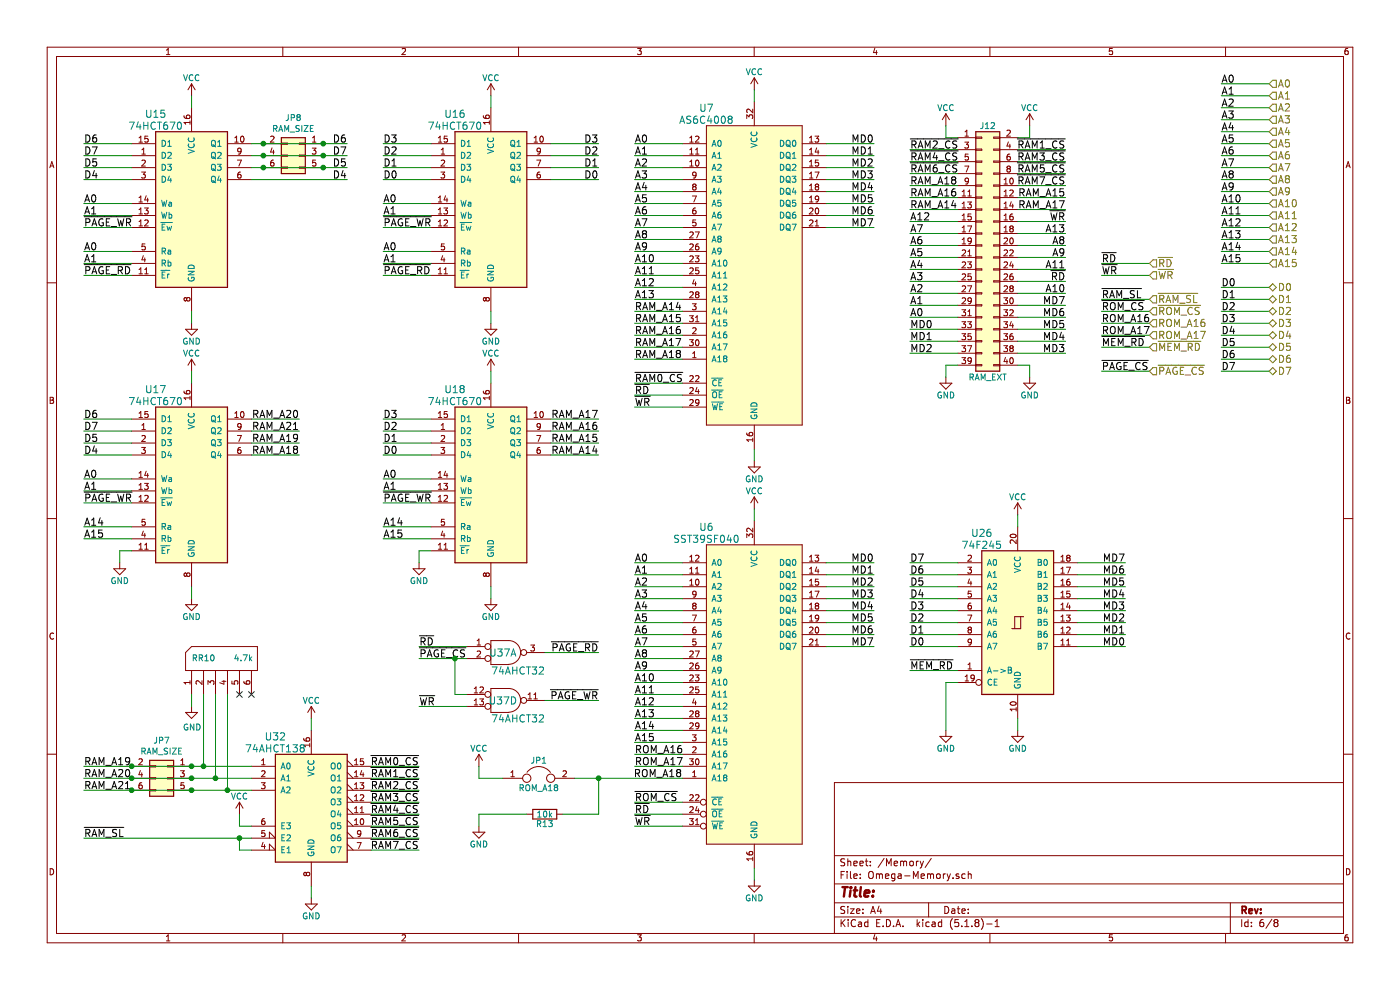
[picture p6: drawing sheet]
EESchema Schematic File Version 4
EELAYER 30 0
EELAYER END
$Descr A4 11693 8268
encoding utf-8
Sheet 6 8
Title ""
Date ""
Rev ""
Comp ""
Comment1 ""
Comment2 ""
Comment3 ""
Comment4 ""
$EndDescr
$Comp
L 74xx:74LS670 U17
U 1 1
P 1600 4000
F 0 "U17" H 1300 4750 60  0000 C CNN
F 1 "74HCT670" H 1300 4650 60  0000 C CNN
F 2 "My_Components:IC_DIP16_300" H 1600 4050 60  0001 C CNN
F 3 "" H 1600 4050 60  0000 C CNN
	1    1600 4000
	1    0    0    -1  
$EndComp
Text Label 5000 3800 2    60   ~ 0
RAM_A14
Text Label 5000 3700 2    60   ~ 0
RAM_A15
Text Label 5000 3600 2    60   ~ 0
RAM_A16
Text Label 5000 3500 2    60   ~ 0
RAM_A17
Text Label 700  4000 0    60   ~ 0
A0
Text Label 700  4100 0    60   ~ 0
A1
Text Label 700  4200 0    60   ~ 0
~PAGE_WR
Text Label 700  4400 0    60   ~ 0
A14
Text Label 700  4500 0    60   ~ 0
A15
$Comp
L power:GND #PWR070
U 1 1
P 1000 4700
F 0 "#PWR070" H 1000 4450 50  0001 C CNN
F 1 "GND" H 1000 4550 50  0000 C CNN
F 2 "" H 1000 4700 50  0000 C CNN
F 3 "" H 1000 4700 50  0000 C CNN
	1    1000 4700
	1    0    0    -1  
$EndComp
$Comp
L 74xx:74LS670 U15
U 1 1
P 1600 1700
F 0 "U15" H 1300 2450 60  0000 C CNN
F 1 "74HCT670" H 1300 2350 60  0000 C CNN
F 2 "My_Components:IC_DIP16_300" H 1600 1750 60  0001 C CNN
F 3 "" H 1600 1750 60  0000 C CNN
	1    1600 1700
	1    0    0    -1  
$EndComp
Text Label 3200 1500 0    60   ~ 0
D0
Text Label 3200 1400 0    60   ~ 0
D1
Text Label 3200 1300 0    60   ~ 0
D2
Text Label 3200 1200 0    60   ~ 0
D3
Text Label 700  1700 0    60   ~ 0
A0
Text Label 700  1800 0    60   ~ 0
A1
Text Label 700  1900 0    60   ~ 0
~PAGE_WR
Text Label 700  2100 0    60   ~ 0
A0
Text Label 700  2200 0    60   ~ 0
A1
Text Label 700  2300 0    60   ~ 0
~PAGE_RD
$Comp
L my_components:AS6C4008 U7
U 1 1
P 6300 2300
AR Path="/5BEB180B" Ref="U7"  Part="1" 
AR Path="/5BD9D8C5/5BEB180B" Ref="U7"  Part="1" 
F 0 "U7" H 5900 3700 60  0000 C CNN
F 1 "AS6C4008" H 5900 3600 60  0000 C CNN
F 2 "My_Components:IC_DIP32_600" H 6300 2300 60  0001 C CNN
F 3 "" H 6300 2300 60  0000 C CNN
	1    6300 2300
	1    0    0    -1  
$EndComp
Text Label 5300 3200 0    60   ~ 0
~RAM0_CS
Text Label 5300 3300 0    60   ~ 0
~RD
Text Label 5300 3400 0    60   ~ 0
~WR
Text Label 5300 1200 0    60   ~ 0
A0
Text Label 5300 1300 0    60   ~ 0
A1
Text Label 5300 1400 0    60   ~ 0
A2
Text Label 5300 1500 0    60   ~ 0
A3
Text Label 5300 1600 0    60   ~ 0
A4
Text Label 5300 1700 0    60   ~ 0
A5
Text Label 5300 1800 0    60   ~ 0
A6
Text Label 5300 1900 0    60   ~ 0
A7
Text Label 5300 2000 0    60   ~ 0
A8
Text Label 5300 2100 0    60   ~ 0
A9
Text Label 5300 2200 0    60   ~ 0
A10
Text Label 5300 2300 0    60   ~ 0
A11
Text Label 5300 2400 0    60   ~ 0
A12
Text Label 5300 2500 0    60   ~ 0
A13
Text Label 5300 2600 0    60   ~ 0
RAM_A14
Text Label 5300 2700 0    60   ~ 0
RAM_A15
Text Label 5300 2800 0    60   ~ 0
RAM_A16
Text Label 5300 2900 0    60   ~ 0
RAM_A17
Text Label 5300 3000 0    60   ~ 0
RAM_A18
$Comp
L Omega-Mainboard-rescue:SST39SF040-my_components U6
U 1 1
P 6300 5800
F 0 "U6" H 5900 7200 60  0000 C CNN
F 1 "SST39SF040" H 5900 7100 60  0000 C CNN
F 2 "My_Components:IC_DIP32_600" H 6300 5800 60  0001 C CNN
F 3 "" H 6300 5800 60  0000 C CNN
	1    6300 5800
	1    0    0    -1  
$EndComp
Text Label 5300 4700 0    60   ~ 0
A0
Text Label 5300 4800 0    60   ~ 0
A1
Text Label 5300 4900 0    60   ~ 0
A2
Text Label 5300 5000 0    60   ~ 0
A3
Text Label 5300 5100 0    60   ~ 0
A4
Text Label 5300 5200 0    60   ~ 0
A5
Text Label 5300 5300 0    60   ~ 0
A6
Text Label 5300 5400 0    60   ~ 0
A7
Text Label 5300 5500 0    60   ~ 0
A8
Text Label 5300 5600 0    60   ~ 0
A9
Text Label 5300 5700 0    60   ~ 0
A10
Text Label 5300 5800 0    60   ~ 0
A11
Text Label 5300 5900 0    60   ~ 0
A12
Text Label 5300 6000 0    60   ~ 0
A13
Text Label 5300 6800 0    60   ~ 0
~RD
Text Label 5300 6900 0    60   ~ 0
~WR
Text Label 5300 6700 0    60   ~ 0
~ROM_CS
Text Label 5300 6100 0    60   ~ 0
A14
Text Label 5300 6200 0    60   ~ 0
A15
Text Label 5300 6300 0    60   ~ 0
ROM_A16
Text Label 5300 6400 0    60   ~ 0
ROM_A17
Text Label 5700 6500 2    60   ~ 0
ROM_A18
$Comp
L 74xx:74LS670 U18
U 1 1
P 4100 4000
F 0 "U18" H 3800 4750 60  0000 C CNN
F 1 "74HCT670" H 3800 4650 60  0000 C CNN
F 2 "My_Components:IC_DIP16_300" H 4100 4050 60  0001 C CNN
F 3 "" H 4100 4050 60  0000 C CNN
	1    4100 4000
	1    0    0    -1  
$EndComp
Text Label 3200 4000 0    60   ~ 0
A0
Text Label 3200 4100 0    60   ~ 0
A1
Text Label 3200 4200 0    60   ~ 0
~PAGE_WR
Text Label 3200 4400 0    60   ~ 0
A14
Text Label 3200 4500 0    60   ~ 0
A15
$Comp
L power:GND #PWR071
U 1 1
P 3500 4700
F 0 "#PWR071" H 3500 4450 50  0001 C CNN
F 1 "GND" H 3500 4550 50  0000 C CNN
F 2 "" H 3500 4700 50  0000 C CNN
F 3 "" H 3500 4700 50  0000 C CNN
	1    3500 4700
	1    0    0    -1  
$EndComp
$Comp
L 74xx:74LS670 U16
U 1 1
P 4100 1700
F 0 "U16" H 3800 2450 60  0000 C CNN
F 1 "74HCT670" H 3800 2350 60  0000 C CNN
F 2 "My_Components:IC_DIP16_300" H 4100 1750 60  0001 C CNN
F 3 "" H 4100 1750 60  0000 C CNN
	1    4100 1700
	1    0    0    -1  
$EndComp
Text Label 3200 1700 0    60   ~ 0
A0
Text Label 3200 1800 0    60   ~ 0
A1
Text Label 3200 1900 0    60   ~ 0
~PAGE_WR
Text Label 3200 2100 0    60   ~ 0
A0
Text Label 3200 2200 0    60   ~ 0
A1
Text Label 3200 2300 0    60   ~ 0
~PAGE_RD
Text Label 700  1500 0    60   ~ 0
D4
Text Label 700  1400 0    60   ~ 0
D5
Text Label 700  1200 0    60   ~ 0
D6
Text Label 700  1300 0    60   ~ 0
D7
Text Label 2900 1500 2    60   ~ 0
D4
Text Label 2900 1400 2    60   ~ 0
D5
Text Label 2900 1200 2    60   ~ 0
D6
Text Label 2900 1300 2    60   ~ 0
D7
Text Label 2500 3800 2    60   ~ 0
RAM_A18
Text Label 2500 3700 2    60   ~ 0
RAM_A19
Text Label 2500 3500 2    60   ~ 0
RAM_A20
Text Label 2500 3600 2    60   ~ 0
RAM_A21
$Comp
L 74xx:74LS245 U26
U 1 1
P 8500 5200
F 0 "U26" H 8200 5950 60  0000 C CNN
F 1 "74F245" H 8200 5850 60  0000 C CNN
F 2 "My_Components:IC_DIP20_300" H 8500 5200 60  0001 C CNN
F 3 "" H 8500 5200 60  0000 C CNN
	1    8500 5200
	1    0    0    -1  
$EndComp
Text Label 7600 5600 0    60   ~ 0
~MEM_RD
Text Label 7600 5400 0    60   ~ 0
D0
Text Label 7600 5300 0    60   ~ 0
D1
Text Label 7600 5200 0    60   ~ 0
D2
Text Label 7600 5100 0    60   ~ 0
D3
Text Label 7600 5000 0    60   ~ 0
D4
Text Label 7600 4900 0    60   ~ 0
D5
Text Label 7600 4800 0    60   ~ 0
D6
Text Label 7600 4700 0    60   ~ 0
D7
$Comp
L power:GND #PWR072
U 1 1
P 7900 6100
F 0 "#PWR072" H 7900 5850 50  0001 C CNN
F 1 "GND" H 7900 5950 50  0000 C CNN
F 2 "" H 7900 6100 50  0001 C CNN
F 3 "" H 7900 6100 50  0001 C CNN
	1    7900 6100
	1    0    0    -1  
$EndComp
Wire Wire Line
	1100 4000 700  4000
Wire Wire Line
	1100 4100 700  4100
Wire Wire Line
	1100 4200 700  4200
Wire Wire Line
	1100 4400 700  4400
Wire Wire Line
	1100 4500 700  4500
Wire Wire Line
	1100 4600 1000 4600
Wire Wire Line
	4600 3800 5000 3800
Wire Wire Line
	4600 3700 5000 3700
Wire Wire Line
	4600 3600 5000 3600
Wire Wire Line
	4600 3500 5000 3500
Wire Wire Line
	1000 4600 1000 4700
Wire Wire Line
	3600 1500 3200 1500
Wire Wire Line
	3600 1400 3200 1400
Wire Wire Line
	3600 1300 3200 1300
Wire Wire Line
	3600 1200 3200 1200
Wire Wire Line
	1100 1700 700  1700
Wire Wire Line
	1100 1800 700  1800
Wire Wire Line
	1100 1900 700  1900
Wire Wire Line
	1100 2100 700  2100
Wire Wire Line
	1100 2200 700  2200
Wire Wire Line
	1100 2300 700  2300
Wire Wire Line
	5700 3200 5300 3200
Wire Wire Line
	5700 3300 5300 3300
Wire Wire Line
	5700 3400 5300 3400
Wire Wire Line
	5700 1200 5300 1200
Wire Wire Line
	5700 1300 5300 1300
Wire Wire Line
	5700 1400 5300 1400
Wire Wire Line
	5700 1500 5300 1500
Wire Wire Line
	5700 1600 5300 1600
Wire Wire Line
	5700 1700 5300 1700
Wire Wire Line
	5700 1800 5300 1800
Wire Wire Line
	5700 1900 5300 1900
Wire Wire Line
	5700 2000 5300 2000
Wire Wire Line
	5700 2100 5300 2100
Wire Wire Line
	5700 2200 5300 2200
Wire Wire Line
	5700 2300 5300 2300
Wire Wire Line
	5700 2400 5300 2400
Wire Wire Line
	5700 2500 5300 2500
Wire Wire Line
	5700 2600 5300 2600
Wire Wire Line
	5700 2700 5300 2700
Wire Wire Line
	5700 2800 5300 2800
Wire Wire Line
	5700 2900 5300 2900
Wire Wire Line
	5700 3000 5300 3000
Wire Wire Line
	5700 4700 5300 4700
Wire Wire Line
	5700 4800 5300 4800
Wire Wire Line
	5700 4900 5300 4900
Wire Wire Line
	5700 5000 5300 5000
Wire Wire Line
	5700 5100 5300 5100
Wire Wire Line
	5700 5200 5300 5200
Wire Wire Line
	5700 5300 5300 5300
Wire Wire Line
	5700 5400 5300 5400
Wire Wire Line
	5700 5500 5300 5500
Wire Wire Line
	5700 5600 5300 5600
Wire Wire Line
	5700 5700 5300 5700
Wire Wire Line
	5700 5800 5300 5800
Wire Wire Line
	5700 5900 5300 5900
Wire Wire Line
	5700 6000 5300 6000
Wire Wire Line
	5700 6800 5300 6800
Wire Wire Line
	5700 6900 5300 6900
Wire Wire Line
	5700 6700 5300 6700
Wire Wire Line
	5700 6100 5300 6100
Wire Wire Line
	5700 6200 5300 6200
Wire Wire Line
	5700 6300 5300 6300
Wire Wire Line
	5700 6400 5300 6400
Wire Wire Line
	3600 4000 3200 4000
Wire Wire Line
	3600 4100 3200 4100
Wire Wire Line
	3600 4200 3200 4200
Wire Wire Line
	3600 4400 3200 4400
Wire Wire Line
	3600 4500 3200 4500
Wire Wire Line
	3600 4600 3500 4600
Wire Wire Line
	2100 3800 2500 3800
Wire Wire Line
	2100 3700 2500 3700
Wire Wire Line
	2100 3500 2500 3500
Wire Wire Line
	2100 3600 2500 3600
Wire Wire Line
	3500 4600 3500 4700
Wire Wire Line
	1100 1500 700  1500
Wire Wire Line
	1100 1400 700  1400
Wire Wire Line
	1100 1200 700  1200
Wire Wire Line
	1100 1300 700  1300
Wire Wire Line
	3600 1700 3200 1700
Wire Wire Line
	3600 1800 3200 1800
Wire Wire Line
	3600 1900 3200 1900
Wire Wire Line
	3600 2100 3200 2100
Wire Wire Line
	3600 2200 3200 2200
Wire Wire Line
	3600 2300 3200 2300
Wire Wire Line
	2100 1500 2900 1500
Wire Wire Line
	2700 1400 2900 1400
Wire Wire Line
	2700 1300 2900 1300
Wire Wire Line
	2700 1200 2900 1200
Wire Wire Line
	8000 5400 7600 5400
Wire Wire Line
	8000 5300 7600 5300
Wire Wire Line
	8000 5200 7600 5200
Wire Wire Line
	8000 5100 7600 5100
Wire Wire Line
	8000 5000 7600 5000
Wire Wire Line
	8000 4900 7600 4900
Wire Wire Line
	8000 4800 7600 4800
Wire Wire Line
	8000 4700 7600 4700
Wire Wire Line
	9000 5400 9400 5400
Wire Wire Line
	9000 5300 9400 5300
Wire Wire Line
	9000 5200 9400 5200
Wire Wire Line
	9000 5100 9400 5100
Wire Wire Line
	9000 5000 9400 5000
Wire Wire Line
	9000 4900 9400 4900
Wire Wire Line
	9000 4800 9400 4800
Wire Wire Line
	9000 4700 9400 4700
Wire Wire Line
	8000 5700 7900 5700
Wire Wire Line
	7900 5700 7900 6100
Wire Wire Line
	8000 5600 7600 5600
$Comp
L Device:Jumper JP1
U 1 1
P 4500 6500
F 0 "JP1" H 4500 6650 50  0000 C CNN
F 1 "ROM_A18" H 4500 6420 50  0000 C CNN
F 2 "My_Components:Conn_Pin_Header_2x1_2.54mm" H 4500 6500 50  0001 C CNN
F 3 "" H 4500 6500 50  0001 C CNN
	1    4500 6500
	1    0    0    -1  
$EndComp
$Comp
L Device:R R13
U 1 1
P 4550 6800
F 0 "R13" V 4630 6800 50  0000 C CNN
F 1 "10k" V 4550 6800 50  0000 C CNN
F 2 "My_Components:Res_762" V 4480 6800 50  0001 C CNN
F 3 "" H 4550 6800 50  0001 C CNN
	1    4550 6800
	0    1    1    0   
$EndComp
Wire Wire Line
	4200 6500 4000 6500
Wire Wire Line
	4000 6500 4000 6400
Wire Wire Line
	4800 6500 5000 6500
Wire Wire Line
	5000 6500 5000 6800
Wire Wire Line
	4000 6800 4000 6900
$Comp
L power:VCC #PWR073
U 1 1
P 4000 6400
F 0 "#PWR073" H 4000 6250 50  0001 C CNN
F 1 "VCC" H 4000 6550 50  0000 C CNN
F 2 "" H 4000 6400 50  0001 C CNN
F 3 "" H 4000 6400 50  0001 C CNN
	1    4000 6400
	1    0    0    -1  
$EndComp
$Comp
L power:GND #PWR074
U 1 1
P 4000 6900
F 0 "#PWR074" H 4000 6650 50  0001 C CNN
F 1 "GND" H 4000 6750 50  0000 C CNN
F 2 "" H 4000 6900 50  0001 C CNN
F 3 "" H 4000 6900 50  0001 C CNN
	1    4000 6900
	1    0    0    -1  
$EndComp
Wire Wire Line
	5000 6800 4700 6800
Wire Wire Line
	4400 6800 4000 6800
Wire Wire Line
	10600 2400 10200 2400
Wire Wire Line
	10600 2500 10200 2500
Wire Wire Line
	10600 2600 10200 2600
Wire Wire Line
	10600 2700 10200 2700
Wire Wire Line
	10600 2800 10200 2800
Wire Wire Line
	10600 2900 10200 2900
Wire Wire Line
	10600 3000 10200 3000
Wire Wire Line
	10600 3100 10200 3100
Text Label 10200 2400 0    60   ~ 0
D0
Text Label 10200 2500 0    60   ~ 0
D1
Text Label 10200 2600 0    60   ~ 0
D2
Text Label 10200 2700 0    60   ~ 0
D3
Text Label 10200 2800 0    60   ~ 0
D4
Text Label 10200 2900 0    60   ~ 0
D5
Text Label 10200 3000 0    60   ~ 0
D6
Text Label 10200 3100 0    60   ~ 0
D7
Wire Wire Line
	10600 700  10200 700 
Wire Wire Line
	10600 800  10200 800 
Wire Wire Line
	10600 900  10200 900 
Wire Wire Line
	10600 1000 10200 1000
Wire Wire Line
	10600 1100 10200 1100
Wire Wire Line
	10600 1200 10200 1200
Wire Wire Line
	10600 1300 10200 1300
Wire Wire Line
	10600 1400 10200 1400
Wire Wire Line
	10600 1500 10200 1500
Wire Wire Line
	10600 1600 10200 1600
Wire Wire Line
	10600 1700 10200 1700
Wire Wire Line
	10600 1800 10200 1800
Wire Wire Line
	10600 1900 10200 1900
Wire Wire Line
	10600 2000 10200 2000
Wire Wire Line
	10600 2100 10200 2100
Wire Wire Line
	10600 2200 10200 2200
Text Label 10200 700  0    60   ~ 0
A0
Text Label 10200 800  0    60   ~ 0
A1
Text Label 10200 900  0    60   ~ 0
A2
Text Label 10200 1000 0    60   ~ 0
A3
Text Label 10200 1100 0    60   ~ 0
A4
Text Label 10200 1200 0    60   ~ 0
A5
Text Label 10200 1300 0    60   ~ 0
A6
Text Label 10200 1400 0    60   ~ 0
A7
Text Label 10200 1500 0    60   ~ 0
A8
Text Label 10200 1600 0    60   ~ 0
A9
Text Label 10200 1700 0    60   ~ 0
A10
Text Label 10200 1800 0    60   ~ 0
A11
Text Label 10200 1900 0    60   ~ 0
A12
Text Label 10200 2000 0    60   ~ 0
A13
Text Label 10200 2100 0    60   ~ 0
A14
Text Label 10200 2200 0    60   ~ 0
A15
Text HLabel 10600 700  2    60   Input ~ 0
A0
Text HLabel 10600 800  2    60   Input ~ 0
A1
Text HLabel 10600 900  2    60   Input ~ 0
A2
Text HLabel 10600 1000 2    60   Input ~ 0
A3
Text HLabel 10600 1100 2    60   Input ~ 0
A4
Text HLabel 10600 1200 2    60   Input ~ 0
A5
Text HLabel 10600 1300 2    60   Input ~ 0
A6
Text HLabel 10600 1400 2    60   Input ~ 0
A7
Text HLabel 10600 1500 2    60   Input ~ 0
A8
Text HLabel 10600 1600 2    60   Input ~ 0
A9
Text HLabel 10600 1700 2    60   Input ~ 0
A10
Text HLabel 10600 1800 2    60   Input ~ 0
A11
Text HLabel 10600 1900 2    60   Input ~ 0
A12
Text HLabel 10600 2000 2    60   Input ~ 0
A13
Text HLabel 10600 2100 2    60   Input ~ 0
A14
Text HLabel 10600 2200 2    60   Input ~ 0
A15
Text HLabel 10600 2400 2    60   BiDi ~ 0
D0
Text HLabel 10600 2500 2    60   BiDi ~ 0
D1
Text HLabel 10600 2600 2    60   BiDi ~ 0
D2
Text HLabel 10600 2700 2    60   BiDi ~ 0
D3
Text HLabel 10600 2800 2    60   BiDi ~ 0
D4
Text HLabel 10600 2900 2    60   BiDi ~ 0
D5
Text HLabel 10600 3000 2    60   BiDi ~ 0
D6
Text HLabel 10600 3100 2    60   BiDi ~ 0
D7
Wire Wire Line
	9200 2500 9600 2500
Wire Wire Line
	9200 2600 9600 2600
Wire Wire Line
	9200 2700 9600 2700
Wire Wire Line
	9200 2800 9600 2800
Text Label 9200 2500 0    60   ~ 0
~RAM_SL
Wire Wire Line
	9200 2900 9600 2900
Text Label 9200 2600 0    60   ~ 0
~ROM_CS
Text Label 9200 2700 0    60   ~ 0
ROM_A16
Text Label 9200 2800 0    60   ~ 0
ROM_A17
Text Label 9200 2900 0    60   ~ 0
~MEM_RD
Text HLabel 9600 2500 2    60   Input ~ 0
~RAM_SL
Text HLabel 9600 2600 2    60   Input ~ 0
~ROM_CS
Text HLabel 9600 2700 2    60   Input ~ 0
ROM_A16
Text HLabel 9600 2800 2    60   Input ~ 0
ROM_A17
Text HLabel 9600 2900 2    60   Input ~ 0
~MEM_RD
Wire Wire Line
	9200 2200 9600 2200
Wire Wire Line
	9200 2300 9600 2300
Text Label 9200 2200 0    60   ~ 0
~RD
Text Label 9200 2300 0    60   ~ 0
~WR
Text HLabel 9600 2200 2    60   Input ~ 0
~RD
Text HLabel 9600 2300 2    60   Input ~ 0
~WR
Wire Wire Line
	9200 3100 9600 3100
Text Label 9200 3100 0    60   ~ 0
~PAGE_CS
Text HLabel 9600 3100 2    60   Input ~ 0
~PAGE_CS
Text Label 9400 5400 2    60   ~ 0
MD0
Text Label 9400 5300 2    60   ~ 0
MD1
Text Label 9400 5200 2    60   ~ 0
MD2
Text Label 9400 5100 2    60   ~ 0
MD3
Text Label 9400 5000 2    60   ~ 0
MD4
Text Label 9400 4900 2    60   ~ 0
MD5
Text Label 9400 4800 2    60   ~ 0
MD6
Text Label 9400 4700 2    60   ~ 0
MD7
Wire Wire Line
	6900 4700 7300 4700
Wire Wire Line
	6900 4800 7300 4800
Wire Wire Line
	6900 4900 7300 4900
Wire Wire Line
	6900 5000 7300 5000
Wire Wire Line
	6900 5100 7300 5100
Wire Wire Line
	6900 5200 7300 5200
Wire Wire Line
	6900 5300 7300 5300
Wire Wire Line
	6900 5400 7300 5400
Text Label 7300 4700 2    60   ~ 0
MD0
Text Label 7300 4800 2    60   ~ 0
MD1
Text Label 7300 4900 2    60   ~ 0
MD2
Text Label 7300 5000 2    60   ~ 0
MD3
Text Label 7300 5100 2    60   ~ 0
MD4
Text Label 7300 5200 2    60   ~ 0
MD5
Text Label 7300 5300 2    60   ~ 0
MD6
Text Label 7300 5400 2    60   ~ 0
MD7
Wire Wire Line
	6900 1200 7300 1200
Wire Wire Line
	6900 1300 7300 1300
Wire Wire Line
	6900 1400 7300 1400
Wire Wire Line
	6900 1500 7300 1500
Wire Wire Line
	6900 1600 7300 1600
Wire Wire Line
	6900 1700 7300 1700
Wire Wire Line
	6900 1800 7300 1800
Wire Wire Line
	6900 1900 7300 1900
Text Label 7300 1200 2    60   ~ 0
MD0
Text Label 7300 1300 2    60   ~ 0
MD1
Text Label 7300 1400 2    60   ~ 0
MD2
Text Label 7300 1500 2    60   ~ 0
MD3
Text Label 7300 1600 2    60   ~ 0
MD4
Text Label 7300 1700 2    60   ~ 0
MD5
Text Label 7300 1800 2    60   ~ 0
MD6
Text Label 7300 1900 2    60   ~ 0
MD7
Connection ~ 5000 6500
Wire Wire Line
	8000 1150 7900 1150
Wire Wire Line
	7900 1150 7900 1050
Wire Wire Line
	8500 1150 8600 1150
Wire Wire Line
	8600 1150 8600 1050
$Comp
L power:VCC #PWR076
U 1 1
P 7900 1050
F 0 "#PWR076" H 7900 900 50  0001 C CNN
F 1 "VCC" H 7900 1200 50  0000 C CNN
F 2 "" H 7900 1050 50  0001 C CNN
F 3 "" H 7900 1050 50  0001 C CNN
	1    7900 1050
	1    0    0    -1  
$EndComp
$Comp
L power:VCC #PWR077
U 1 1
P 8600 1050
F 0 "#PWR077" H 8600 900 50  0001 C CNN
F 1 "VCC" H 8600 1200 50  0000 C CNN
F 2 "" H 8600 1050 50  0001 C CNN
F 3 "" H 8600 1050 50  0001 C CNN
	1    8600 1050
	1    0    0    -1  
$EndComp
$Comp
L power:GND #PWR078
U 1 1
P 7900 3150
F 0 "#PWR078" H 7900 2900 50  0001 C CNN
F 1 "GND" H 7900 3000 50  0000 C CNN
F 2 "" H 7900 3150 50  0001 C CNN
F 3 "" H 7900 3150 50  0001 C CNN
	1    7900 3150
	1    0    0    -1  
$EndComp
$Comp
L power:GND #PWR079
U 1 1
P 8600 3150
F 0 "#PWR079" H 8600 2900 50  0001 C CNN
F 1 "GND" H 8600 3000 50  0000 C CNN
F 2 "" H 8600 3150 50  0001 C CNN
F 3 "" H 8600 3150 50  0001 C CNN
	1    8600 3150
	1    0    0    -1  
$EndComp
Wire Wire Line
	8000 3050 7900 3050
Wire Wire Line
	7900 3050 7900 3150
Wire Wire Line
	8500 3050 8600 3050
Wire Wire Line
	8600 3050 8600 3150
Wire Wire Line
	8000 1550 7600 1550
Wire Wire Line
	8000 1650 7600 1650
Wire Wire Line
	8000 1750 7600 1750
Wire Wire Line
	8000 1850 7600 1850
Wire Wire Line
	8000 1950 7600 1950
Wire Wire Line
	8000 2050 7600 2050
Wire Wire Line
	8000 2150 7600 2150
Wire Wire Line
	8000 2250 7600 2250
Wire Wire Line
	8000 2350 7600 2350
Wire Wire Line
	8000 2450 7600 2450
Wire Wire Line
	8000 2550 7600 2550
Wire Wire Line
	8000 2650 7600 2650
Wire Wire Line
	8000 2750 7600 2750
Wire Wire Line
	8000 2850 7600 2850
Wire Wire Line
	8000 2950 7600 2950
Wire Wire Line
	8000 1250 7600 1250
Wire Wire Line
	8000 1350 7600 1350
Wire Wire Line
	8000 1450 7600 1450
Wire Wire Line
	8900 1550 8500 1550
Wire Wire Line
	8900 1650 8500 1650
Wire Wire Line
	8900 1750 8500 1750
Wire Wire Line
	8900 1850 8500 1850
Wire Wire Line
	8900 1950 8500 1950
Wire Wire Line
	8900 2050 8500 2050
Wire Wire Line
	8900 2150 8500 2150
Wire Wire Line
	8900 2250 8500 2250
Wire Wire Line
	8900 2350 8500 2350
Wire Wire Line
	8900 2450 8500 2450
Wire Wire Line
	8900 2550 8500 2550
Wire Wire Line
	8900 2650 8500 2650
Wire Wire Line
	8900 2750 8500 2750
Wire Wire Line
	8900 2850 8500 2850
Wire Wire Line
	8900 2950 8500 2950
Wire Wire Line
	8900 1250 8500 1250
Wire Wire Line
	8900 1350 8500 1350
Wire Wire Line
	8900 1450 8500 1450
Text Label 7600 1550 0    60   ~ 0
RAM_A18
Text Label 7600 1650 0    60   ~ 0
RAM_A16
Text Label 7600 1750 0    60   ~ 0
RAM_A14
Text Label 7600 1850 0    60   ~ 0
A12
Text Label 7600 1950 0    60   ~ 0
A7
Text Label 7600 2050 0    60   ~ 0
A6
Text Label 7600 2150 0    60   ~ 0
A5
Text Label 7600 2250 0    60   ~ 0
A4
Text Label 7600 2350 0    60   ~ 0
A3
Text Label 7600 2450 0    60   ~ 0
A2
Text Label 7600 2550 0    60   ~ 0
A1
Text Label 7600 2650 0    60   ~ 0
A0
Text Label 7600 2750 0    60   ~ 0
MD0
Text Label 7600 2850 0    60   ~ 0
MD1
Text Label 7600 2950 0    60   ~ 0
MD2
Text Label 8900 2950 2    60   ~ 0
MD3
Text Label 8900 2850 2    60   ~ 0
MD4
Text Label 8900 2750 2    60   ~ 0
MD5
Text Label 8900 2650 2    60   ~ 0
MD6
Text Label 8900 2550 2    60   ~ 0
MD7
Text Label 8900 2450 2    60   ~ 0
A10
Text Label 8900 2350 2    60   ~ 0
~RD
Text Label 8900 2250 2    60   ~ 0
A11
Text Label 8900 2150 2    60   ~ 0
A9
Text Label 8900 2050 2    60   ~ 0
A8
Text Label 8900 1950 2    60   ~ 0
A13
Text Label 8900 1850 2    60   ~ 0
~WR
Text Label 8900 1750 2    60   ~ 0
RAM_A17
Text Label 8900 1650 2    60   ~ 0
RAM_A15
Text Label 8900 1250 2    60   ~ 0
~RAM1_CS
Text Label 7600 1250 0    60   ~ 0
~RAM2_CS
Text Label 8900 1350 2    60   ~ 0
~RAM3_CS
Text Label 7600 1350 0    60   ~ 0
~RAM4_CS
Text Label 8900 1450 2    60   ~ 0
~RAM5_CS
Text Label 7600 1450 0    60   ~ 0
~RAM6_CS
Text Label 8900 1550 2    60   ~ 0
~RAM7_CS
$Comp
L Connector_Generic:Conn_02x20_Odd_Even J12
U 1 1
P 8200 2050
F 0 "J12" H 8250 3050 50  0000 C CNN
F 1 "RAM_EXT" H 8250 950 50  0000 C CNN
F 2 "My_Components:Conn_Pin_Header_20x2_2.54mm" H 8200 2050 50  0001 C CNN
F 3 "" H 8200 2050 50  0001 C CNN
	1    8200 2050
	1    0    0    -1  
$EndComp
Wire Wire Line
	5000 6500 5700 6500
Wire Wire Line
	4600 1200 5000 1200
Wire Wire Line
	4600 1300 5000 1300
Wire Wire Line
	4600 1400 5000 1400
Wire Wire Line
	4600 1500 5000 1500
Text Label 5000 1200 2    60   ~ 0
D3
Text Label 5000 1300 2    60   ~ 0
D2
Text Label 5000 1400 2    60   ~ 0
D1
Text Label 5000 1500 2    60   ~ 0
D0
Text Label 3200 3800 0    60   ~ 0
D0
Text Label 3200 3700 0    60   ~ 0
D1
Text Label 3200 3600 0    60   ~ 0
D2
Text Label 3200 3500 0    60   ~ 0
D3
Wire Wire Line
	3600 3800 3200 3800
Wire Wire Line
	3600 3700 3200 3700
Wire Wire Line
	3600 3600 3200 3600
Wire Wire Line
	3600 3500 3200 3500
Text Label 700  3800 0    60   ~ 0
D4
Text Label 700  3700 0    60   ~ 0
D5
Text Label 700  3500 0    60   ~ 0
D6
Text Label 700  3600 0    60   ~ 0
D7
Wire Wire Line
	1100 3800 700  3800
Wire Wire Line
	1100 3700 700  3700
Wire Wire Line
	1100 3500 700  3500
Wire Wire Line
	1100 3600 700  3600
$Comp
L power:GND #PWR0123
U 1 1
P 6300 3850
F 0 "#PWR0123" H 6300 3600 50  0001 C CNN
F 1 "GND" H 6300 3700 50  0000 C CNN
F 2 "" H 6300 3850 50  0001 C CNN
F 3 "" H 6300 3850 50  0001 C CNN
	1    6300 3850
	1    0    0    -1  
$EndComp
Wire Wire Line
	6300 3750 6300 3850
$Comp
L power:GND #PWR0124
U 1 1
P 6300 7350
F 0 "#PWR0124" H 6300 7100 50  0001 C CNN
F 1 "GND" H 6300 7200 50  0000 C CNN
F 2 "" H 6300 7350 50  0001 C CNN
F 3 "" H 6300 7350 50  0001 C CNN
	1    6300 7350
	1    0    0    -1  
$EndComp
Wire Wire Line
	6300 7250 6300 7350
Wire Wire Line
	6300 850  6300 750 
$Comp
L power:VCC #PWR0125
U 1 1
P 6300 750
F 0 "#PWR0125" H 6300 600 50  0001 C CNN
F 1 "VCC" H 6300 900 50  0000 C CNN
F 2 "" H 6300 750 50  0001 C CNN
F 3 "" H 6300 750 50  0001 C CNN
	1    6300 750 
	1    0    0    -1  
$EndComp
Wire Wire Line
	6300 4350 6300 4250
$Comp
L power:VCC #PWR0126
U 1 1
P 6300 4250
F 0 "#PWR0126" H 6300 4100 50  0001 C CNN
F 1 "VCC" H 6300 4400 50  0000 C CNN
F 2 "" H 6300 4250 50  0001 C CNN
F 3 "" H 6300 4250 50  0001 C CNN
	1    6300 4250
	1    0    0    -1  
$EndComp
$Comp
L power:GND #PWR0135
U 1 1
P 8500 6100
F 0 "#PWR0135" H 8500 5850 50  0001 C CNN
F 1 "GND" H 8500 5950 50  0000 C CNN
F 2 "" H 8500 6100 50  0001 C CNN
F 3 "" H 8500 6100 50  0001 C CNN
	1    8500 6100
	1    0    0    -1  
$EndComp
Wire Wire Line
	8500 6000 8500 6100
Wire Wire Line
	8500 4400 8500 4300
$Comp
L power:VCC #PWR0136
U 1 1
P 8500 4300
F 0 "#PWR0136" H 8500 4150 50  0001 C CNN
F 1 "VCC" H 8500 4450 50  0000 C CNN
F 2 "" H 8500 4300 50  0001 C CNN
F 3 "" H 8500 4300 50  0001 C CNN
	1    8500 4300
	1    0    0    -1  
$EndComp
Text Label 700  6400 0    60   ~ 0
RAM_A19
Text Label 700  6500 0    60   ~ 0
RAM_A20
Text Label 3500 6400 2    60   ~ 0
~RAM0_CS
Text Label 3500 6500 2    60   ~ 0
~RAM1_CS
Text Label 3500 6600 2    60   ~ 0
~RAM2_CS
Text Label 3500 6700 2    60   ~ 0
~RAM3_CS
Text Label 700  7000 0    60   ~ 0
~RAM_SL
Wire Wire Line
	3100 6400 3500 6400
Wire Wire Line
	3500 6500 3100 6500
Wire Wire Line
	3500 6600 3100 6600
Wire Wire Line
	3500 6700 3100 6700
Wire Wire Line
	700  7000 2000 7000
$Comp
L my_components:74LS32 U37
U 4 2
P 4200 5850
F 0 "U37" H 4200 5850 60  0000 C CNN
F 1 "74AHCT32" H 4100 5700 60  0000 L CNN
F 2 "My_Components:IC_DIP14_300" H 4200 5850 60  0001 C CNN
F 3 "" H 4200 5850 60  0000 C CNN
	4    4200 5850
	1    0    0    -1  
$EndComp
Wire Wire Line
	4550 5850 5000 5850
Text Label 5000 5450 2    60   ~ 0
~PAGE_RD
Text Label 5000 5850 2    60   ~ 0
~PAGE_WR
Wire Wire Line
	3900 5400 3500 5400
Wire Wire Line
	3900 5900 3500 5900
Wire Wire Line
	3900 5800 3800 5800
Wire Wire Line
	3800 5800 3800 5500
Wire Wire Line
	3500 5500 3800 5500
Connection ~ 3800 5500
Text Label 3500 5500 0    60   ~ 0
~PAGE_CS
Text Label 3500 5400 0    60   ~ 0
~RD
Text Label 3500 5900 0    60   ~ 0
~WR
Wire Wire Line
	5000 5450 4550 5450
$Comp
L 74xx:74LS138 U32
U 1 1
P 2600 6700
F 0 "U32" H 2300 7250 60  0000 C CNN
F 1 "74AHCT138" H 2300 7150 60  0000 C CNN
F 2 "My_Components:IC_DIP16_300" H 2600 6700 60  0001 C CNN
F 3 "" H 2600 6700 60  0000 C CNN
	1    2600 6700
	1    0    0    -1  
$EndComp
Text Label 700  6600 0    60   ~ 0
RAM_A21
Wire Wire Line
	2100 6900 2000 6900
Wire Wire Line
	2000 6900 2000 6800
$Comp
L power:VCC #PWR075
U 1 1
P 2000 6800
F 0 "#PWR075" H 2000 6650 50  0001 C CNN
F 1 "VCC" H 2000 6950 50  0000 C CNN
F 2 "" H 2000 6800 50  0001 C CNN
F 3 "" H 2000 6800 50  0001 C CNN
	1    2000 6800
	1    0    0    -1  
$EndComp
Wire Wire Line
	2100 7100 2000 7100
Wire Wire Line
	2000 7100 2000 7000
Connection ~ 2000 7000
Wire Wire Line
	3100 6800 3500 6800
Wire Wire Line
	3100 6900 3500 6900
Wire Wire Line
	3100 7000 3500 7000
Wire Wire Line
	3100 7100 3500 7100
Text Label 3500 6800 2    60   ~ 0
~RAM4_CS
Text Label 3500 6900 2    60   ~ 0
~RAM5_CS
Text Label 3500 7000 2    60   ~ 0
~RAM6_CS
Text Label 3500 7100 2    60   ~ 0
~RAM7_CS
Wire Wire Line
	3800 5500 3900 5500
Wire Wire Line
	2000 7000 2100 7000
$Comp
L my_components:74LS32 U37
U 1 2
P 4200 5450
F 0 "U37" H 4200 5450 60  0000 C CNN
F 1 "74AHCT32" H 4100 5300 60  0000 L CNN
F 2 "My_Components:IC_DIP14_300" H 4200 5450 60  0001 C CNN
F 3 "" H 4200 5450 60  0000 C CNN
	1    4200 5450
	1    0    0    -1  
$EndComp
Wire Wire Line
	2600 6100 2600 6000
$Comp
L power:VCC #PWR0137
U 1 1
P 2600 6000
F 0 "#PWR0137" H 2600 5850 50  0001 C CNN
F 1 "VCC" H 2600 6150 50  0000 C CNN
F 2 "" H 2600 6000 50  0001 C CNN
F 3 "" H 2600 6000 50  0001 C CNN
	1    2600 6000
	1    0    0    -1  
$EndComp
$Comp
L power:GND #PWR0138
U 1 1
P 2600 7500
F 0 "#PWR0138" H 2600 7250 50  0001 C CNN
F 1 "GND" H 2600 7350 50  0000 C CNN
F 2 "" H 2600 7500 50  0001 C CNN
F 3 "" H 2600 7500 50  0001 C CNN
	1    2600 7500
	1    0    0    -1  
$EndComp
Wire Wire Line
	2600 7400 2600 7500
$Comp
L power:GND #PWR0139
U 1 1
P 1600 2700
F 0 "#PWR0139" H 1600 2450 50  0001 C CNN
F 1 "GND" H 1600 2550 50  0000 C CNN
F 2 "" H 1600 2700 50  0001 C CNN
F 3 "" H 1600 2700 50  0001 C CNN
	1    1600 2700
	1    0    0    -1  
$EndComp
Wire Wire Line
	1600 2600 1600 2700
Wire Wire Line
	1600 3200 1600 3100
$Comp
L power:VCC #PWR0140
U 1 1
P 1600 3100
F 0 "#PWR0140" H 1600 2950 50  0001 C CNN
F 1 "VCC" H 1600 3250 50  0000 C CNN
F 2 "" H 1600 3100 50  0001 C CNN
F 3 "" H 1600 3100 50  0001 C CNN
	1    1600 3100
	1    0    0    -1  
$EndComp
$Comp
L power:GND #PWR0141
U 1 1
P 4100 2700
F 0 "#PWR0141" H 4100 2450 50  0001 C CNN
F 1 "GND" H 4100 2550 50  0000 C CNN
F 2 "" H 4100 2700 50  0001 C CNN
F 3 "" H 4100 2700 50  0001 C CNN
	1    4100 2700
	1    0    0    -1  
$EndComp
Wire Wire Line
	4100 2600 4100 2700
Wire Wire Line
	4100 3200 4100 3100
$Comp
L power:VCC #PWR0142
U 1 1
P 4100 3100
F 0 "#PWR0142" H 4100 2950 50  0001 C CNN
F 1 "VCC" H 4100 3250 50  0000 C CNN
F 2 "" H 4100 3100 50  0001 C CNN
F 3 "" H 4100 3100 50  0001 C CNN
	1    4100 3100
	1    0    0    -1  
$EndComp
$Comp
L power:GND #PWR0143
U 1 1
P 4100 5000
F 0 "#PWR0143" H 4100 4750 50  0001 C CNN
F 1 "GND" H 4100 4850 50  0000 C CNN
F 2 "" H 4100 5000 50  0001 C CNN
F 3 "" H 4100 5000 50  0001 C CNN
	1    4100 5000
	1    0    0    -1  
$EndComp
Wire Wire Line
	4100 4900 4100 5000
$Comp
L power:GND #PWR0144
U 1 1
P 1600 5000
F 0 "#PWR0144" H 1600 4750 50  0001 C CNN
F 1 "GND" H 1600 4850 50  0000 C CNN
F 2 "" H 1600 5000 50  0001 C CNN
F 3 "" H 1600 5000 50  0001 C CNN
	1    1600 5000
	1    0    0    -1  
$EndComp
Wire Wire Line
	1600 4900 1600 5000
Wire Wire Line
	1600 900  1600 800 
$Comp
L power:VCC #PWR0145
U 1 1
P 1600 800
F 0 "#PWR0145" H 1600 650 50  0001 C CNN
F 1 "VCC" H 1600 950 50  0000 C CNN
F 2 "" H 1600 800 50  0001 C CNN
F 3 "" H 1600 800 50  0001 C CNN
	1    1600 800 
	1    0    0    -1  
$EndComp
Wire Wire Line
	4100 900  4100 800 
$Comp
L power:VCC #PWR0146
U 1 1
P 4100 800
F 0 "#PWR0146" H 4100 650 50  0001 C CNN
F 1 "VCC" H 4100 950 50  0000 C CNN
F 2 "" H 4100 800 50  0001 C CNN
F 3 "" H 4100 800 50  0001 C CNN
	1    4100 800 
	1    0    0    -1  
$EndComp
$Comp
L Connector_Generic:Conn_02x03_Odd_Even JP8
U 1 1
P 2500 1300
F 0 "JP8" H 2550 1617 50  0000 C CNN
F 1 "RAM_SIZE" H 2550 1526 50  0000 C CNN
F 2 "My_Components:Conn_Pin_Header_2x3_2.54mm" H 2500 1300 50  0001 C CNN
F 3 "~" H 2500 1300 50  0001 C CNN
	1    2500 1300
	-1   0    0    -1  
$EndComp
Wire Wire Line
	2100 1200 2200 1200
Wire Wire Line
	2100 1300 2200 1300
Wire Wire Line
	2100 1400 2200 1400
Wire Wire Line
	2100 6600 1900 6600
Wire Wire Line
	2100 6500 1800 6500
Wire Wire Line
	2100 6400 1700 6400
$Comp
L my_components:RR5 RR10
U 1 1
P 1850 5500
F 0 "RR10" V 1850 5750 50  0000 R CNN
F 1 "4.7k" V 1850 5400 50  0000 R CNN
F 2 "My_Components:Conn_SIL6" H 1850 5300 50  0001 C CNN
F 3 "" H 1850 5300 50  0000 C CNN
	1    1850 5500
	0    -1   -1   0   
$EndComp
NoConn ~ 2100 5800
NoConn ~ 2000 5800
Wire Wire Line
	1700 5800 1700 6400
Connection ~ 1700 6400
Wire Wire Line
	1700 6400 1600 6400
Wire Wire Line
	1800 5800 1800 6500
Connection ~ 1800 6500
Wire Wire Line
	1800 6500 1600 6500
Wire Wire Line
	1900 5800 1900 6600
Connection ~ 1900 6600
Wire Wire Line
	1900 6600 1600 6600
$Comp
L power:GND #PWR0164
U 1 1
P 1600 5900
F 0 "#PWR0164" H 1600 5650 50  0001 C CNN
F 1 "GND" H 1605 5727 50  0000 C CNN
F 2 "" H 1600 5900 50  0001 C CNN
F 3 "" H 1600 5900 50  0001 C CNN
	1    1600 5900
	1    0    0    -1  
$EndComp
Wire Wire Line
	1600 5800 1600 5900
Wire Wire Line
	1100 6600 700  6600
Wire Wire Line
	1100 6500 700  6500
Wire Wire Line
	1100 6400 700  6400
$Comp
L Connector_Generic:Conn_02x03_Odd_Even JP7
U 1 1
P 1400 6500
F 0 "JP7" H 1450 6817 50  0000 C CNN
F 1 "RAM_SIZE" H 1450 6726 50  0000 C CNN
F 2 "My_Components:Conn_Pin_Header_2x3_2.54mm" H 1400 6500 50  0001 C CNN
F 3 "~" H 1400 6500 50  0001 C CNN
	1    1400 6500
	-1   0    0    -1  
$EndComp
Wire Wire Line
	1100 6400 1600 6400
Connection ~ 1100 6400
Connection ~ 1600 6400
Wire Wire Line
	1100 6500 1600 6500
Connection ~ 1100 6500
Connection ~ 1600 6500
Wire Wire Line
	1100 6600 1600 6600
Connection ~ 1100 6600
Connection ~ 1600 6600
Wire Wire Line
	2200 1400 2700 1400
Connection ~ 2200 1400
Connection ~ 2700 1400
Wire Wire Line
	2700 1300 2200 1300
Connection ~ 2700 1300
Connection ~ 2200 1300
Wire Wire Line
	2200 1200 2700 1200
Connection ~ 2200 1200
Connection ~ 2700 1200
$EndSCHEMATC
